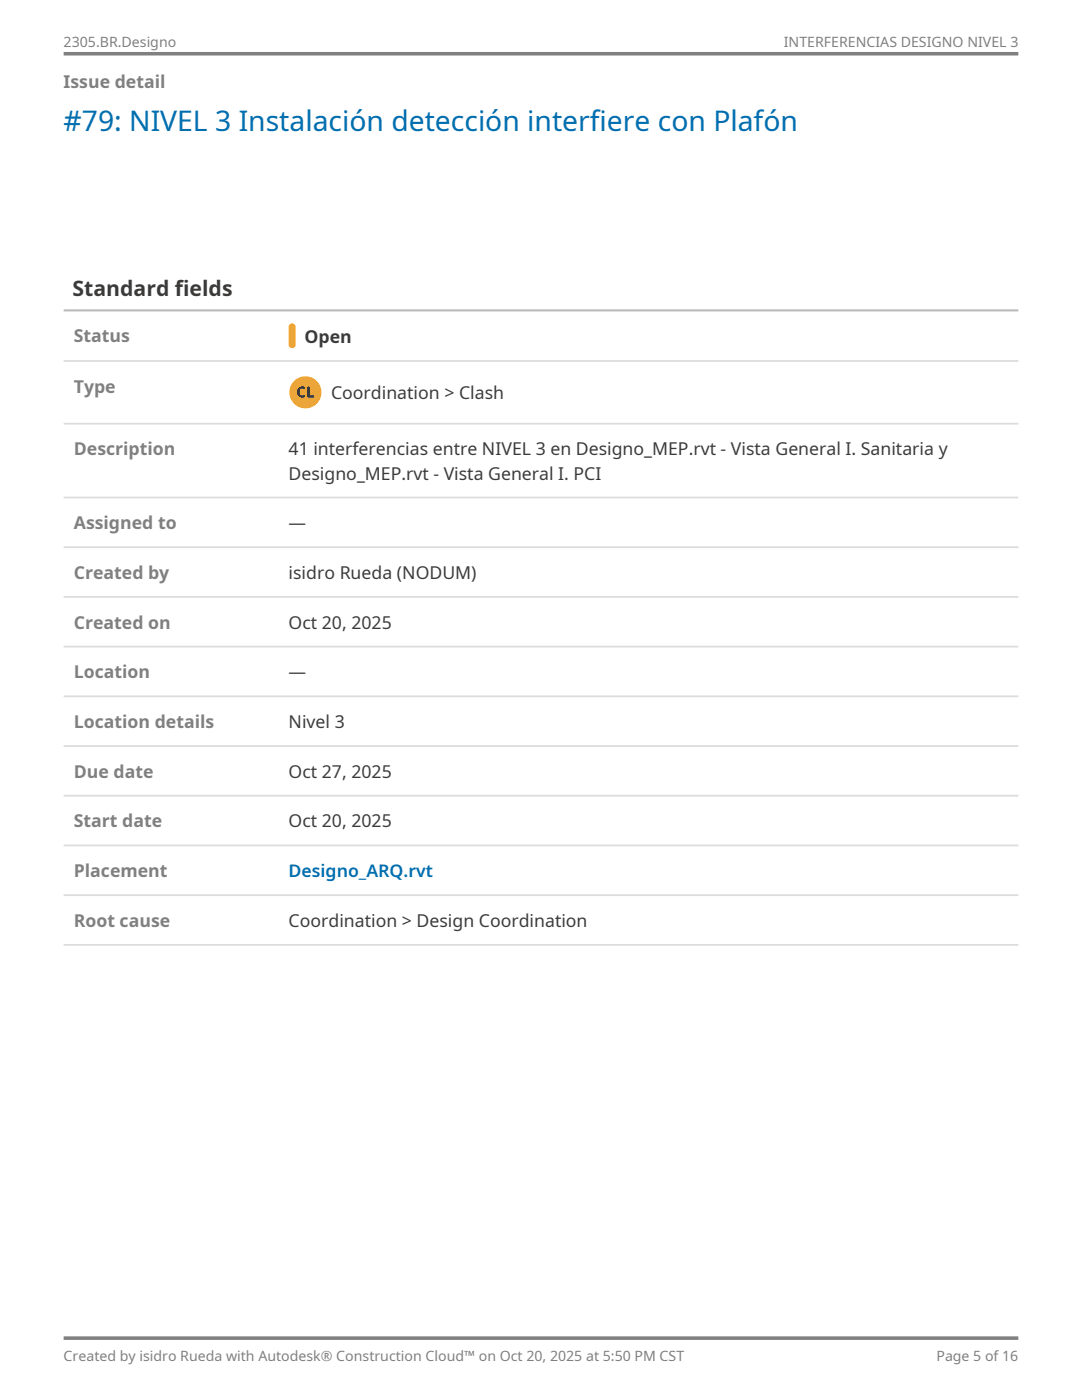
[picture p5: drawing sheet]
<svg xmlns="http://www.w3.org/2000/svg" width="216mm" height="279mm" viewBox="0 0 216 279" stroke-linecap="round" stroke-linejoin="round" font-family="sans-serif">
<g fill="#808080">
<path d="M12.7 10.4h95.2v.7h-95.2z"/>
<path d="M107.9 10.4h95.3v.7h-95.3z"/>
</g>
<path d="M12.7 61.7h190.5v.5h-190.5z" fill="#bbb"/>
<g fill="#dcdcdc">
<path d="M12.7 71.9h190.5v.3h-190.5z"/>
<path d="M12.7 84.4h190.5v.3h-190.5z"/>
<path d="M12.7 99.1h190.5v.4h-190.5z"/>
<path d="M12.7 109h190.5v.4h-190.5z"/>
<path d="M12.7 118.9h190.5v.4h-190.5z"/>
<path d="M12.7 128.9h190.5v.3h-190.5z"/>
<path d="M12.7 138.8h190.5v.3h-190.5z"/>
<path d="M12.7 148.7h190.5v.4h-190.5z"/>
<path d="M12.7 158.6h190.5v.4h-190.5z"/>
<path d="M12.7 168.6h190.5v.3h-190.5z"/>
<path d="M12.7 178.5h190.5v.3h-190.5z"/>
<path d="M12.7 188.4h190.5v.3h-190.5z"/>
</g>
<g fill="#faa21b">
<path d="M57.8 64.7a.78 .78 0 0 1 1 0 .78 .78 0 0 1 .2 1v3.1a.71 .71 0 0 1-.7 .7 .71 .71 0 0 1-.7-.7v-3.6z"/>
<circle cx="60.9" cy="78.3" r="3.2"/>
</g>
<path d="M59.6 77.4a1.05 1.05 0 0 1 1.3-.1l-.1 .3a.68 .68 0 0 0-.9 .1 .68 .68 0 0 0-.1 .8 .7 .7 0 0 0 1.1 .3v.4a1.12 1.12 0 0 1-1.5-.3 1.12 1.12 0 0 1 .2-1.5zM61.3 77.1h.5v1.8h.9v.4h-1.4z" fill="#000"/>
<g fill="#808080">
<path d="M12.7 266.7h168.3v.7h-168.3z"/>
<path d="M181 266.7h22.2v.7h-22.2z"/>
</g>
<text font-size="5.6" fill="#006eaf" x="12.7" y="26.2">#79: NIVEL 3 Instalación detección interfiere con Plafón</text>
<text font-size="4.2" fill="#3c3c3c" x="14.5" y="59.1">Standard fields</text>
<g font-size="3.5" fill="#808080">
<text x="12.7" y="17.6">Issue detail</text>
<text x="14.7" y="68.3">Status</text>
<text x="14.7" y="78.4">Type</text>
<text x="14.7" y="90.9">Description</text>
<text x="14.7" y="105.6">Assigned to</text>
<text x="14.7" y="115.5">Created by</text>
<text x="14.7" y="125.5">Created on</text>
<text x="14.7" y="135.4">Location</text>
<text x="14.7" y="145.3">Location details</text>
<text x="14.7" y="155.2">Due date</text>
<text x="14.7" y="165.1">Start date</text>
<text x="14.7" y="175.1">Placement</text>
<text x="14.7" y="185">Root cause</text>
</g>
<g font-size="3.5" fill="#3c3c3c">
<text x="60.8" y="68.4">Open</text>
<text x="66.1" y="79.7">Coordination &gt; Clash</text>
<text x="57.6" y="90.9">41 interferencias entre NIVEL 3 en Designo_MEP.rvt - Vista General I. Sanitaria y</text>
<text x="57.6" y="95.7">Designo_MEP.rvt - Vista General I. PCI</text>
<text x="57.6" y="105.6">—</text>
<text x="57.6" y="115.5">isidro Rueda (NODUM)</text>
<text x="57.6" y="125.5">Oct 20, 2025</text>
<text x="57.6" y="135.4">—</text>
<text x="57.6" y="145.3">Nivel 3</text>
<text x="57.6" y="155.2">Oct 27, 2025</text>
<text x="57.6" y="165.1">Oct 20, 2025</text>
<text x="57.6" y="185">Coordination &gt; Design Coordination</text>
</g>
<text font-size="3.5" fill="#006eaf" x="57.6" y="175.1">Designo_ARQ.rvt</text>
<g font-size="2.8" fill="#808080">
<text x="12.7" y="9.3">2305.BR.Designo</text>
<text x="156.4" y="9.3">INTERFERENCIAS DESIGNO NIVEL 3</text>
<text x="12.7" y="271.7">Created by isidro Rueda with Autodesk® Construction Cloud™ on Oct 20, 2025 at 5:50 PM CST</text>
<text x="186.9" y="271.7">Page 5 of 16</text>
</g>
</svg>
